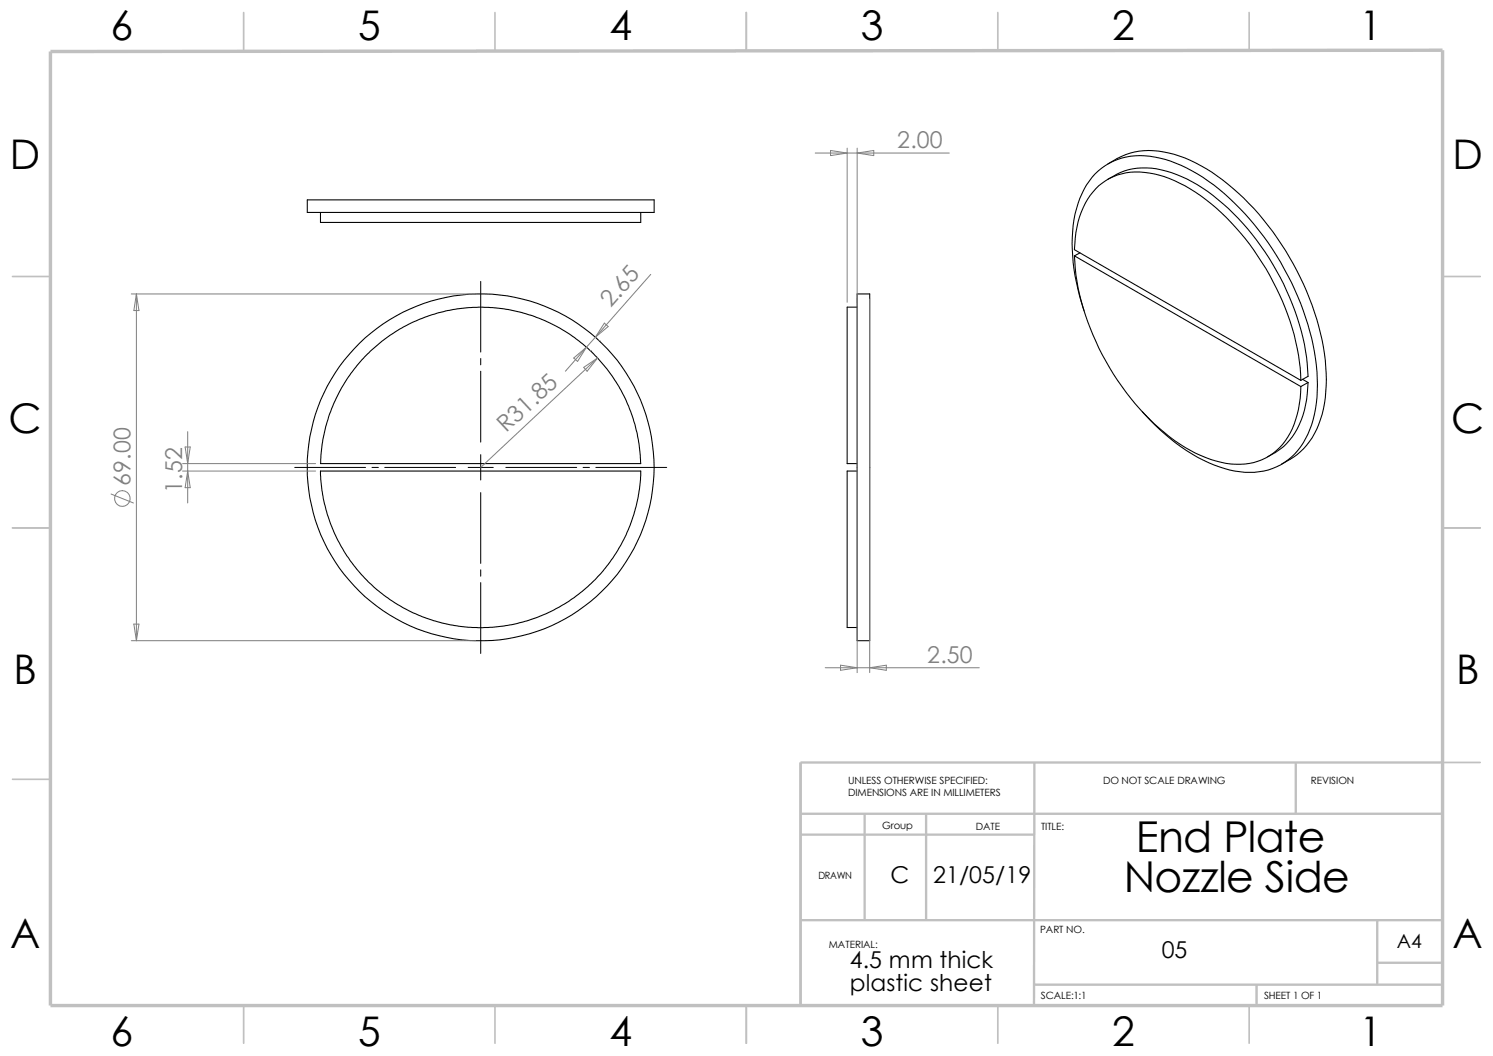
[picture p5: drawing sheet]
<svg xmlns="http://www.w3.org/2000/svg" width="297mm" height="210mm" viewBox="0 0 297 210" stroke-linecap="round" stroke-linejoin="round" font-family="sans-serif">
<g fill="none" stroke="#c0c0c0" stroke-width=".34">
<path d="M48.5 2.5v7.5M98.5 2.5v7.5M148.5 2.5v7.5M198.5 2.5v7.5M248.5 2.5v7.5M2.5 55h7.5M287 55h7.5M2.5 105h7.5M287 105h7.5M2.5 155h7.5M287 151.6h7.5M48.5 200v7.5"/>
<path d="M98.5 200v7.5M148.5 200v7.5M198.5 200v7.5M248.5 200v7.5"/>
</g>
<path d="M205.8 151.6l-.1 48.5M257.8 151.6v10.2M287 151.6h-127.7v48.4M159.3 161.8h127.7M159.3 166h46.5M172 161.8v21.2M184.2 161.8v21.2M159.3 183h127.7M205.7 195.8h81.2M250 195.7v4.3M274 183v12.7M274 191.5h13" fill="none" stroke="#c0c0c0" stroke-width=".47"/>
<path d="M10 10.2l277-.2v190h-277z" fill="none" stroke="#c0c0c0" stroke-width=".68" stroke-linecap="butt"/>
<g fill="none" stroke="#000" stroke-width=".21">
<path d="M61.1 39.8h69v2.4h-69zM218 37.5a12.1 12.1 0 0 1 11.6-2.9 32.5 32.5 0 0 1 16.2 10.7 51.6 51.6 0 0 1 12.9 27.9l.1 2.4-45.1-25.9a17.8 17.8 0 0 1 4.3-12.2zM220.3 35.7a13.5 13.5 0 0 1 12.7-1.4 34.2 34.2 0 0 1 14.3 10.2 51.9 51.9 0 0 1 12.8 27.8l.1 2.5-1.4 .8M220.4 32.6a14.4 14.4 0 0 1 13.2-1.9 34.8 34.8 0 0 1 14.8 9.7 56.3 56.3 0 0 1 15.3 31.3 25.3 25.3 0 0 1-2.2 14.5 13.6 13.6 0 0 1-6.6 6.1M63.8 42.2v2h63.7v-2M170.5 58.5h2.5v68.9h-2.5zM213.7 50.9a49.3 49.3 0 0 0 10.3 27.1 40.4 40.4 0 0 0 14.9 12.6 15.2 15.2 0 0 0 12.1 .8 12.4 12.4 0 0 0 7.1-9l.6-3.2 .1-2.3M213.7 50.9l45.1 26M214.8 50.3l-1.1 .6M72.6 71l.8-.9a31.8 31.8 0 0 1 34.3-6.6 31.8 31.8 0 0 1 19.8 28.7h-63.7a31.9 31.9 0 0 1 8.8-21.2zM170.5 61.1h-2v31.1h2M215.6 61.8a37.4 37.4 0 0 1-1.7-19.3 14.4 14.4 0 0 1 7.5-10.4 15.1 15.1 0 0 1 11.5-.1 38.8 38.8 0 0 1 15.7 11.6 55.8 55.8 0 0 1 13.3 29.1 25.3 25.3 0 0 1-2.2 14.5 12.2 12.2 0 0 1-13.1 6.6 29.9 29.9 0 0 1-15.8-8.3l-3.6-3.6"/>
<path d="M259.1 75.4l1.1 .7M260.2 76.1a17.8 17.8 0 0 1-4.3 12.1l-1.9 1.6-1.8 1M260.2 76.1l-1.4 .8M63.8 93.7h63.7a31.9 31.9 0 0 1-31.9 31.1 31.9 31.9 0 0 1-31.8-31.1zM170.5 93.7h-2v31.1h2"/>
<circle cx="95.6" cy="92.9" r="34.5"/>
</g>
<g fill="none" stroke="#808080" stroke-width=".2">
<path d="M162.2 30.4h26.6M165.2 29.9l3.3 .5-3.3 .5zM168.5 29.5v30.6M170.5 30.4l3.3-.5v1zM170.5 29.5v104.3M26.1 58.5h68.5M27.1 58.5l.5 3.3h-1zM27.1 58.5v68.9M129.5 54.6l-11.1 12.5M173 59.4v74.4M114.1 71.2l2.6-2.2-1.8 2.9zM116.1 73.1l2.8-1.9-2.1 2.6z"/>
<path d="M116.7 69l-4.2 4.8M117.4 69.7h.1M118.4 67.1l-1.7 1.9M118.9 71.2l-23.3 21.8M119.2 67.7h.1M120.2 64.3l.8 .6-2.6 2.2zM22.1 98.3l4.4 1.7M36.3 92.2h26.5M36.3 93.7h26.5M36.8 88.9h1l-.5 3.3zM37.3 85.9v14.1M37.3 93.7l.5 3.3h-1z"/>
<path d="M26.1 127.4h68.5M26.6 124.1h1l-.5 3.3zM164.2 132.8h30.6M167.2 132.3l3.3 .5-3.3 .5zM173 132.8l3.3-.5v1z"/>
<circle cx="24.3" cy="99.1" r="1.56"/>
</g>
<g fill="none" stroke="#000" stroke-width=".2">
<path d="M95.6 56v14M95.6 71.3v1.3M95.6 73.8v14.1M58.6 93h14.1M74 93h1.3M76.5 93h14.1M93.1 93h5M95.6 90.4v5.1M95.6 98v14.1M100.6 93h14.1M116 93h1.3M118.5 93h14.1"/>
<path d="M95.6 113.3v1.3M95.6 115.9v14.1"/>
</g>
<g font-size="8.5">
<text x="226" y="169.4">End Plate</text>
<text x="223.6" y="177.5">Nozzle Side</text>
</g>
<g font-size="8.1">
<text x="22" y="8">6</text>
<text x="71.2" y="8">5</text>
<text x="121.2" y="8">4</text>
<text x="171.2" y="8">3</text>
<text x="221.2" y="8">2</text>
<text x="270.5" y="8">1</text>
<text x="1.9" y="33.6">D</text>
<text x="288.9" y="33.6">D</text>
<text x="1.7" y="86.1">C</text>
<text x="288.7" y="86.1">C</text>
<text x="2.7" y="136.1">B</text>
<text x="289.7" y="136.1">B</text>
<text x="2" y="188.6">A</text>
<text x="289" y="188.6">A</text>
<text x="22" y="207.9">6</text>
<text x="71.2" y="207.9">5</text>
<text x="121.2" y="207.9">4</text>
<text x="171.2" y="207.9">3</text>
<text x="221.2" y="207.9">2</text>
<text x="270.5" y="207.9">1</text>
</g>
<g font-size="4.6" fill="#808080">
<text x="178.5" y="29.5">2.00</text>
<text x="121.5" y="61.3" transform="rotate(-49 121.5 61.3)">2.65</text>
<text x="100.7" y="86.2" transform="rotate(-43 100.7 86.2)">R31.85</text>
<text x="26" y="96.6" transform="rotate(-90 26 96.6)">69.00</text>
<text x="36.2" y="98" transform="rotate(-90 36.2 98)">1.52</text>
<text x="184.5" y="131.9">2.50</text>
</g>
<g font-size="4.6">
<text x="177.1" y="175.6">C</text>
<text x="185.6" y="175.6">21/05/19</text>
<text x="231.1" y="190.5">05</text>
<text x="169.1" y="197.1">plastic sheet</text>
<text x="169.1" y="192.5">4.5 mm thick</text>
</g>
<text font-size="3.9" x="277.9" y="188.5">A4</text>
<g font-size="2">
<text x="168.7" y="155.8">UNLESS OTHERWISE SPECIFIED:</text>
<text x="219.5" y="155.8">DO NOT SCALE DRAWING</text>
<text x="260.8" y="155.8">REVISION</text>
<text x="168.7" y="158.3">DIMENSIONS ARE IN MILLIMETERS</text>
<text x="175.5" y="164.8">Group</text>
<text x="194.1" y="165">DATE</text>
<text x="207.1" y="165">TITLE:</text>
<text x="162.9" y="174.7">DRAWN</text>
<text x="206.9" y="185.5">PART NO.</text>
<text x="164.9" y="188.5">MATERIAL:</text>
<text x="207.1" y="198.6">SCALE:1:1</text>
<text x="251.5" y="198.6">SHEET 1 OF 1</text>
</g>
</svg>
